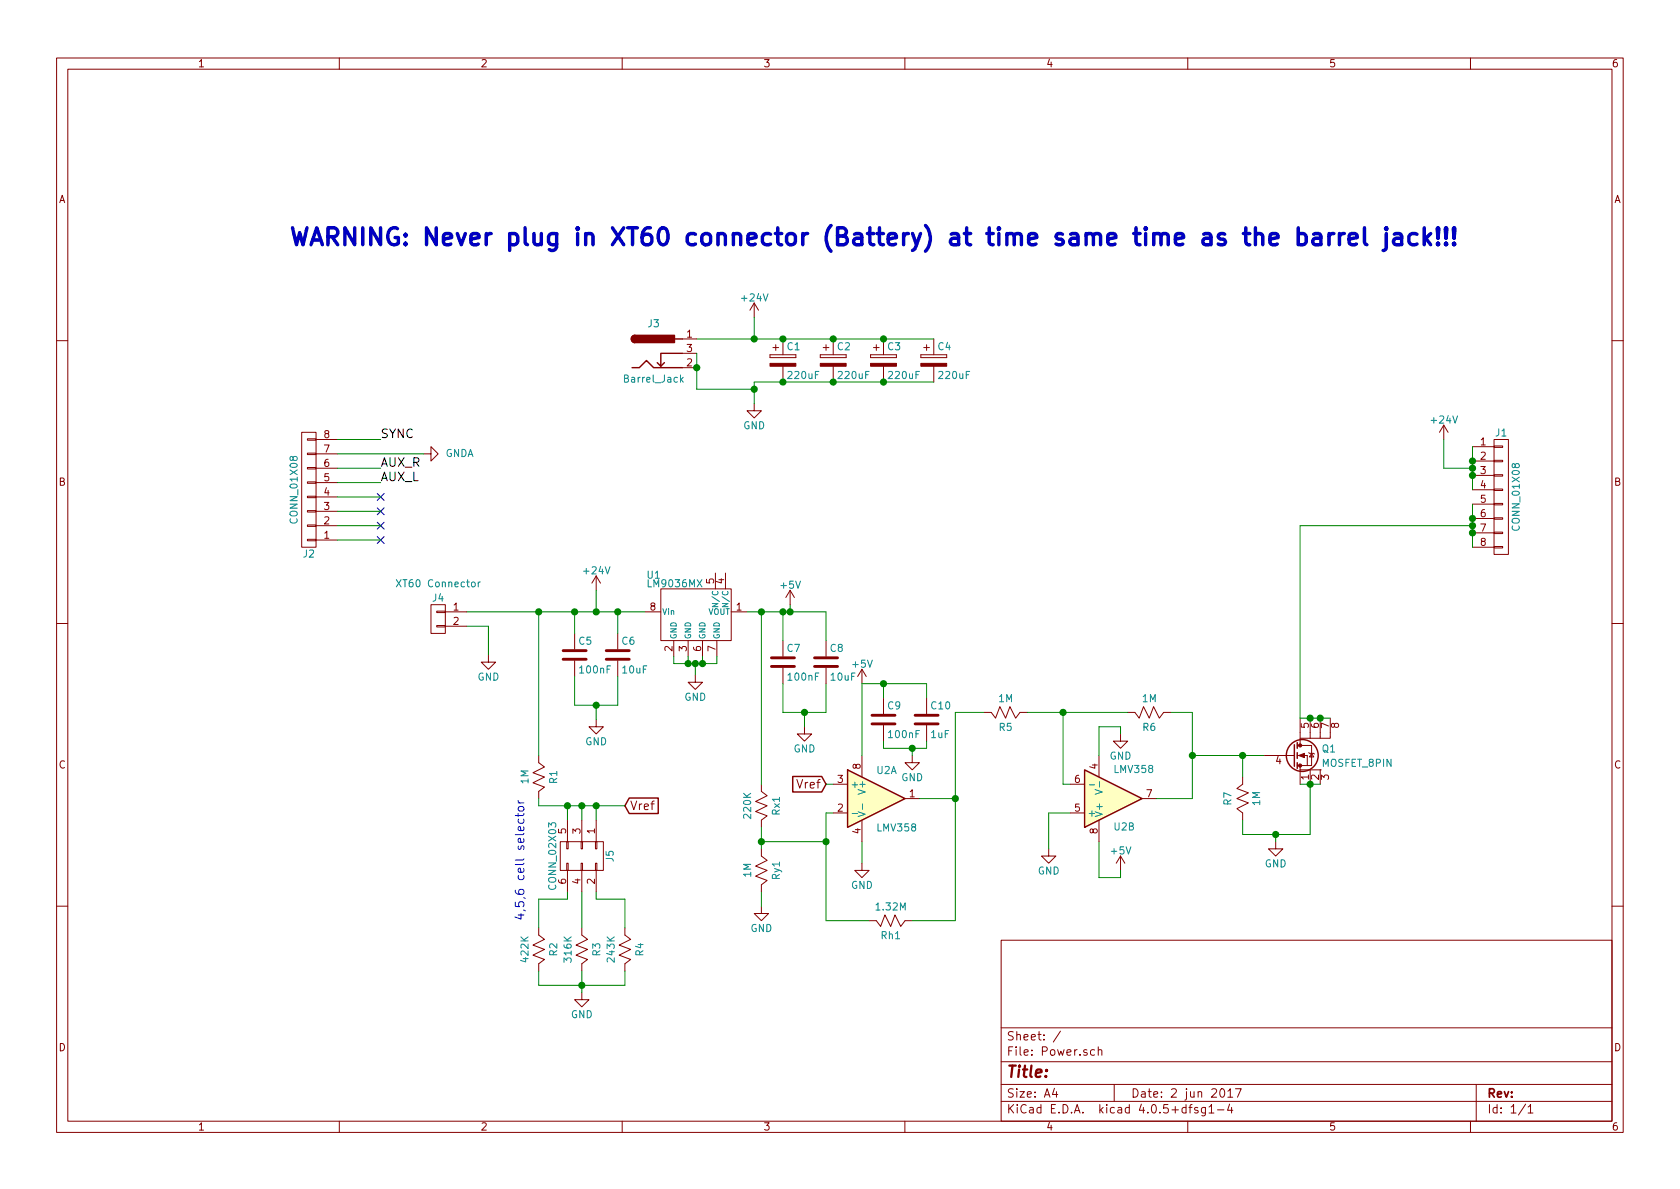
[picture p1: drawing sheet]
EESchema Schematic File Version 2
LIBS:conn
LIBS:ClassD_Audio
LIBS:device
LIBS:power
LIBS:PMIC
LIBS:linear
LIBS:Power-cache
EELAYER 25 0
EELAYER END
$Descr A4 11693 8268
encoding utf-8
Sheet 1 1
Title ""
Date "2 jun 2017"
Rev ""
Comp ""
Comment1 ""
Comment2 ""
Comment3 ""
Comment4 ""
$EndDescr
$Comp
L CONN_01X08 J2
U 1 1
P 2150 3400
F 0 "J2" H 2150 3850 50  0000 C CNN
F 1 "CONN_01X08" V 2250 3400 50  0000 C CNN
F 2 "Pin_Headers:Pin_Header_Straight_1x08_Tall_Pitch2.54mm" H 2150 3400 50  0001 C CNN
F 3 "" H 2150 3400 50  0001 C CNN
	1    2150 3400
	-1   0    0    1   
$EndComp
$Comp
L CONN_01X08 J1
U 1 1
P 10450 3450
F 0 "J1" H 10450 3900 50  0000 C CNN
F 1 "CONN_01X08" V 10550 3450 50  0000 C CNN
F 2 "Pin_Headers:Pin_Header_Straight_1x08_Tall_Pitch2.54mm" H 10450 3450 50  0001 C CNN
F 3 "" H 10450 3450 50  0001 C CNN
	1    10450 3450
	1    0    0    -1  
$EndComp
Text Label 2650 3050 0    60   ~ 0
SYNC
$Comp
L GNDA #PWR1
U 1 1
P 2950 3150
F 0 "#PWR1" H 2950 2900 50  0001 C CNN
F 1 "GNDA" V 2950 2900 50  0000 C CNN
F 2 "" H 2950 3150 50  0001 C CNN
F 3 "" H 2950 3150 50  0001 C CNN
	1    2950 3150
	0    -1   -1   0   
$EndComp
$Comp
L +24V #PWR19
U 1 1
P 10050 3050
F 0 "#PWR19" H 10050 2900 50  0001 C CNN
F 1 "+24V" H 10050 3190 50  0000 C CNN
F 2 "" H 10050 3050 50  0001 C CNN
F 3 "" H 10050 3050 50  0001 C CNN
	1    10050 3050
	1    0    0    -1  
$EndComp
Text Label 2650 3250 0    60   ~ 0
AUX_R
Text Label 2650 3350 0    60   ~ 0
AUX_L
NoConn ~ 2650 3450
NoConn ~ 2650 3550
NoConn ~ 2650 3650
NoConn ~ 2650 3750
$Comp
L Barrel_Jack J3
U 1 1
P 4550 2450
F 0 "J3" H 4550 2660 50  0000 C CNN
F 1 "Barrel_Jack" H 4550 2275 50  0000 C CNN
F 2 "Connectors_Barrel.pretty:PJ-082BH" H 4600 2410 50  0001 C CNN
F 3 "" H 4600 2410 50  0001 C CNN
	1    4550 2450
	1    0    0    -1  
$EndComp
$Comp
L +24V #PWR7
U 1 1
P 5250 2200
F 0 "#PWR7" H 5250 2050 50  0001 C CNN
F 1 "+24V" H 5250 2340 50  0000 C CNN
F 2 "" H 5250 2200 50  0001 C CNN
F 3 "" H 5250 2200 50  0001 C CNN
	1    5250 2200
	1    0    0    -1  
$EndComp
$Comp
L GND #PWR8
U 1 1
P 5250 2800
F 0 "#PWR8" H 5250 2550 50  0001 C CNN
F 1 "GND" H 5250 2650 50  0000 C CNN
F 2 "" H 5250 2800 50  0001 C CNN
F 3 "" H 5250 2800 50  0001 C CNN
	1    5250 2800
	1    0    0    -1  
$EndComp
$Comp
L CP C1
U 1 1
P 5450 2500
F 0 "C1" H 5475 2600 50  0000 L CNN
F 1 "220uF" H 5475 2400 50  0000 L CNN
F 2 "Capacitors_SMD:CP_Elec_8x10.5" H 5488 2350 50  0001 C CNN
F 3 "" H 5450 2500 50  0001 C CNN
F 4 "EEE-1VA221UP" H 5450 2500 60  0001 C CNN "Part Number"
	1    5450 2500
	1    0    0    -1  
$EndComp
$Comp
L CP C2
U 1 1
P 5800 2500
F 0 "C2" H 5825 2600 50  0000 L CNN
F 1 "220uF" H 5825 2400 50  0000 L CNN
F 2 "Capacitors_SMD:CP_Elec_8x10.5" H 5838 2350 50  0001 C CNN
F 3 "" H 5800 2500 50  0001 C CNN
F 4 "EEE-1VA221UP" H 5800 2500 60  0001 C CNN "Part Number"
	1    5800 2500
	1    0    0    -1  
$EndComp
$Comp
L CP C3
U 1 1
P 6150 2500
F 0 "C3" H 6175 2600 50  0000 L CNN
F 1 "220uF" H 6175 2400 50  0000 L CNN
F 2 "Capacitors_SMD:CP_Elec_8x10.5" H 6188 2350 50  0001 C CNN
F 3 "" H 6150 2500 50  0001 C CNN
F 4 "EEE-1VA221UP" H 6150 2500 60  0001 C CNN "Part Number"
	1    6150 2500
	1    0    0    -1  
$EndComp
$Comp
L CP C4
U 1 1
P 6500 2500
F 0 "C4" H 6525 2600 50  0000 L CNN
F 1 "220uF" H 6525 2400 50  0000 L CNN
F 2 "Capacitors_SMD:CP_Elec_8x10.5" H 6538 2350 50  0001 C CNN
F 3 "" H 6500 2500 50  0001 C CNN
F 4 "EEE-1VA221UP" H 6500 2500 60  0001 C CNN "Part Number"
	1    6500 2500
	1    0    0    -1  
$EndComp
$Comp
L CONN_01X02 J4
U 1 1
P 3050 4300
F 0 "J4" H 3050 4450 50  0000 C CNN
F 1 "XT60 Connector" H 3050 4550 50  0000 C CNN
F 2 "Connectors_Battery:XT60_Inline" H 3050 4300 50  0001 C CNN
F 3 "" H 3050 4300 50  0001 C CNN
	1    3050 4300
	-1   0    0    -1  
$EndComp
$Comp
L GND #PWR2
U 1 1
P 3400 4550
F 0 "#PWR2" H 3400 4300 50  0001 C CNN
F 1 "GND" H 3400 4400 50  0000 C CNN
F 2 "" H 3400 4550 50  0001 C CNN
F 3 "" H 3400 4550 50  0001 C CNN
	1    3400 4550
	1    0    0    -1  
$EndComp
$Comp
L GND #PWR6
U 1 1
P 4840 4690
F 0 "#PWR6" H 4840 4440 50  0001 C CNN
F 1 "GND" H 4840 4540 50  0000 C CNN
F 2 "" H 4840 4690 50  0001 C CNN
F 3 "" H 4840 4690 50  0001 C CNN
	1    4840 4690
	1    0    0    -1  
$EndComp
$Comp
L +5V #PWR10
U 1 1
P 5500 4200
F 0 "#PWR10" H 5500 4050 50  0001 C CNN
F 1 "+5V" H 5500 4340 50  0000 C CNN
F 2 "" H 5500 4200 50  0001 C CNN
F 3 "" H 5500 4200 50  0001 C CNN
	1    5500 4200
	1    0    0    -1  
$EndComp
$Comp
L LMV358 U2
U 1 1
P 6100 5550
F 0 "U2" H 6100 5750 50  0000 L CNN
F 1 "LMV358" H 6100 5350 50  0000 L CNN
F 2 "Housings_SOIC.pretty:SOIC-8_3.9x4.9mm_Pitch1.27mm" H 6100 5550 50  0001 C CNN
F 3 "" H 6100 5550 50  0001 C CNN
	1    6100 5550
	1    0    0    -1  
$EndComp
$Comp
L LMV358 U2
U 2 1
P 7750 5550
F 0 "U2" H 7750 5750 50  0000 L CNN
F 1 "LMV358" H 7750 5350 50  0000 L CNN
F 2 "Housings_SOIC.pretty:SOIC-8_3.9x4.9mm_Pitch1.27mm" H 7750 5550 50  0001 C CNN
F 3 "" H 7750 5550 50  0001 C CNN
	2    7750 5550
	1    0    0    1   
$EndComp
$Comp
L R R1
U 1 1
P 3750 5400
F 0 "R1" V 3850 5400 50  0000 C CNN
F 1 "1M" V 3650 5400 50  0000 C CNN
F 2 "Resistors_SMD:R_0805" V 3680 5400 50  0001 C CNN
F 3 "" H 3750 5400 50  0001 C CNN
	1    3750 5400
	1    0    0    -1  
$EndComp
$Comp
L R R2
U 1 1
P 3750 6600
F 0 "R2" V 3850 6600 50  0000 C CNN
F 1 "422K" V 3650 6600 50  0000 C CNN
F 2 "Resistors_SMD:R_0805" V 3680 6600 50  0001 C CNN
F 3 "" H 3750 6600 50  0001 C CNN
	1    3750 6600
	1    0    0    -1  
$EndComp
$Comp
L +5V #PWR12
U 1 1
P 6000 4750
F 0 "#PWR12" H 6000 4600 50  0001 C CNN
F 1 "+5V" H 6000 4890 50  0000 C CNN
F 2 "" H 6000 4750 50  0001 C CNN
F 3 "" H 6000 4750 50  0001 C CNN
	1    6000 4750
	1    0    0    -1  
$EndComp
$Comp
L GND #PWR13
U 1 1
P 6000 6000
F 0 "#PWR13" H 6000 5750 50  0001 C CNN
F 1 "GND" H 6000 5850 50  0000 C CNN
F 2 "" H 6000 6000 50  0001 C CNN
F 3 "" H 6000 6000 50  0001 C CNN
	1    6000 6000
	1    0    0    -1  
$EndComp
$Comp
L R R3
U 1 1
P 4050 6600
F 0 "R3" V 4150 6600 50  0000 C CNN
F 1 "316K" V 3950 6600 50  0000 C CNN
F 2 "Resistors_SMD:R_0805" V 3980 6600 50  0001 C CNN
F 3 "" H 4050 6600 50  0001 C CNN
	1    4050 6600
	1    0    0    -1  
$EndComp
$Comp
L R R4
U 1 1
P 4350 6600
F 0 "R4" V 4450 6600 50  0000 C CNN
F 1 "243K" V 4250 6600 50  0000 C CNN
F 2 "Resistors_SMD:R_0805" V 4280 6600 50  0001 C CNN
F 3 "" H 4350 6600 50  0001 C CNN
	1    4350 6600
	1    0    0    -1  
$EndComp
$Comp
L CONN_02X03 J5
U 1 1
P 4050 5950
F 0 "J5" H 4050 6150 50  0000 C CNN
F 1 "CONN_02X03" H 4050 5750 50  0000 C CNN
F 2 "Pin_Headers:Pin_Header_Straight_2x03_Pitch1.27mm" H 4050 4750 50  0001 C CNN
F 3 "" H 4050 4750 50  0001 C CNN
	1    4050 5950
	0    1    1    0   
$EndComp
$Comp
L GND #PWR3
U 1 1
P 4050 6900
F 0 "#PWR3" H 4050 6650 50  0001 C CNN
F 1 "GND" H 4050 6750 50  0000 C CNN
F 2 "" H 4050 6900 50  0001 C CNN
F 3 "" H 4050 6900 50  0001 C CNN
	1    4050 6900
	1    0    0    -1  
$EndComp
Text Notes 3650 6400 1    60   ~ 0
4,5,6 cell selector
$Comp
L R Rx1
U 1 1
P 5300 5600
F 0 "Rx1" V 5400 5600 50  0000 C CNN
F 1 "220K" V 5200 5600 50  0000 C CNN
F 2 "Resistors_SMD:R_0805" V 5230 5600 50  0001 C CNN
F 3 "" H 5300 5600 50  0001 C CNN
	1    5300 5600
	1    0    0    -1  
$EndComp
$Comp
L R Ry1
U 1 1
P 5300 6050
F 0 "Ry1" V 5400 6050 50  0000 C CNN
F 1 "1M" V 5200 6050 50  0000 C CNN
F 2 "Resistors_SMD:R_0805" V 5230 6050 50  0001 C CNN
F 3 "" H 5300 6050 50  0001 C CNN
	1    5300 6050
	1    0    0    -1  
$EndComp
$Comp
L R Rh1
U 1 1
P 6200 6400
F 0 "Rh1" V 6300 6400 50  0000 C CNN
F 1 "1.32M" V 6100 6400 50  0000 C CNN
F 2 "Resistors_SMD:R_0805" V 6130 6400 50  0001 C CNN
F 3 "" H 6200 6400 50  0001 C CNN
	1    6200 6400
	0    1    1    0   
$EndComp
$Comp
L GND #PWR9
U 1 1
P 5300 6300
F 0 "#PWR9" H 5300 6050 50  0001 C CNN
F 1 "GND" H 5300 6150 50  0000 C CNN
F 2 "" H 5300 6300 50  0001 C CNN
F 3 "" H 5300 6300 50  0001 C CNN
	1    5300 6300
	1    0    0    -1  
$EndComp
$Comp
L GND #PWR15
U 1 1
P 7300 5900
F 0 "#PWR15" H 7300 5650 50  0001 C CNN
F 1 "GND" H 7300 5750 50  0000 C CNN
F 2 "" H 7300 5900 50  0001 C CNN
F 3 "" H 7300 5900 50  0001 C CNN
	1    7300 5900
	1    0    0    -1  
$EndComp
$Comp
L GND #PWR16
U 1 1
P 7800 5100
F 0 "#PWR16" H 7800 4850 50  0001 C CNN
F 1 "GND" H 7800 4950 50  0000 C CNN
F 2 "" H 7800 5100 50  0001 C CNN
F 3 "" H 7800 5100 50  0001 C CNN
	1    7800 5100
	1    0    0    -1  
$EndComp
$Comp
L +5V #PWR17
U 1 1
P 7800 6050
F 0 "#PWR17" H 7800 5900 50  0001 C CNN
F 1 "+5V" H 7800 6190 50  0000 C CNN
F 2 "" H 7800 6050 50  0001 C CNN
F 3 "" H 7800 6050 50  0001 C CNN
	1    7800 6050
	1    0    0    -1  
$EndComp
$Comp
L R R5
U 1 1
P 7000 4950
F 0 "R5" V 7100 4950 50  0000 C CNN
F 1 "1M" V 6900 4950 50  0000 C CNN
F 2 "Resistors_SMD:R_0805" V 6930 4950 50  0001 C CNN
F 3 "" H 7000 4950 50  0001 C CNN
	1    7000 4950
	0    1    1    0   
$EndComp
$Comp
L R R6
U 1 1
P 8000 4950
F 0 "R6" V 8100 4950 50  0000 C CNN
F 1 "1M" V 7900 4950 50  0000 C CNN
F 2 "Resistors_SMD:R_0805" V 7930 4950 50  0001 C CNN
F 3 "" H 8000 4950 50  0001 C CNN
	1    8000 4950
	0    1    1    0   
$EndComp
Text GLabel 5750 5450 0    60   Input ~ 0
Vref
Text GLabel 4350 5600 2    60   Input ~ 0
Vref
$Comp
L LM9036MX U1
U 1 1
P 4840 4250
F 0 "U1" H 4500 4510 50  0000 L CNN
F 1 "LM9036MX" H 4500 4450 50  0000 L CNN
F 2 "Housings_SOIC.pretty:SOIC-8_3.9x4.9mm_Pitch1.27mm" H 4878 4100 50  0001 C CNN
F 3 "" H 4840 4250 50  0001 C CNN
	1    4840 4250
	1    0    0    -1  
$EndComp
$Comp
L R R7
U 1 1
P 8650 5550
F 0 "R7" V 8750 5550 50  0000 C CNN
F 1 "1M" V 8550 5550 50  0000 C CNN
F 2 "Resistors_SMD:R_0805" V 8580 5550 50  0001 C CNN
F 3 "" H 8650 5550 50  0001 C CNN
	1    8650 5550
	-1   0    0    1   
$EndComp
$Comp
L GND #PWR18
U 1 1
P 8880 5850
F 0 "#PWR18" H 8880 5600 50  0001 C CNN
F 1 "GND" H 8880 5700 50  0000 C CNN
F 2 "" H 8880 5850 50  0001 C CNN
F 3 "" H 8880 5850 50  0001 C CNN
	1    8880 5850
	1    0    0    -1  
$EndComp
$Comp
L +24V #PWR4
U 1 1
P 4150 4100
F 0 "#PWR4" H 4150 3950 50  0001 C CNN
F 1 "+24V" H 4150 4240 50  0000 C CNN
F 2 "" H 4150 4100 50  0001 C CNN
F 3 "" H 4150 4100 50  0001 C CNN
	1    4150 4100
	1    0    0    -1  
$EndComp
Text Notes 10150 1700 2    118  ~ 24
WARNING: Never plug in XT60 connector (Battery) at time same time as the barrel jack!!!
$Comp
L MOSFET_8PIN Q1
U 1 1
P 9000 5250
F 0 "Q1" H 9200 5300 50  0000 L CNN
F 1 "MOSFET_8PIN" H 9200 5200 50  0000 L CNN
F 2 "Housings_SOIC.pretty:SOIC-8_3.9x4.9mm_Pitch1.27mm" H 9010 5330 50  0001 C CNN
F 3 "" H 9000 5250 50  0001 C CNN
	1    9000 5250
	1    0    0    -1  
$EndComp
$Comp
L C C5
U 1 1
P 4000 4550
F 0 "C5" H 4025 4650 50  0000 L CNN
F 1 "100nF" H 4025 4450 50  0000 L CNN
F 2 "Capacitors_SMD:C_0805" H 4038 4400 50  0001 C CNN
F 3 "" H 4000 4550 50  0001 C CNN
	1    4000 4550
	1    0    0    -1  
$EndComp
$Comp
L C C6
U 1 1
P 4300 4550
F 0 "C6" H 4325 4650 50  0000 L CNN
F 1 "10uF" H 4325 4450 50  0000 L CNN
F 2 "Capacitors_SMD:C_0805" H 4338 4400 50  0001 C CNN
F 3 "" H 4300 4550 50  0001 C CNN
	1    4300 4550
	1    0    0    -1  
$EndComp
Wire Wire Line
	2350 3050 2650 3050
Wire Wire Line
	10250 3100 10250 3400
Connection ~ 10250 3300
Connection ~ 10250 3200
Connection ~ 10250 3250
Wire Wire Line
	10250 3250 10050 3250
Wire Wire Line
	10050 3250 10050 3050
Wire Wire Line
	10250 3500 10250 3800
Connection ~ 10250 3600
Connection ~ 10250 3700
Wire Wire Line
	9050 3650 10250 3650
Connection ~ 10250 3650
Wire Wire Line
	2650 3250 2350 3250
Wire Wire Line
	2350 3350 2650 3350
Wire Wire Line
	2950 3150 2350 3150
Wire Wire Line
	2350 3450 2650 3450
Wire Wire Line
	2350 3550 2650 3550
Wire Wire Line
	2350 3650 2650 3650
Wire Wire Line
	2350 3750 2650 3750
Wire Wire Line
	5250 2350 5250 2200
Wire Wire Line
	4850 2450 4850 2700
Wire Wire Line
	4850 2700 5250 2700
Wire Wire Line
	5250 2650 5250 2800
Connection ~ 4850 2550
Connection ~ 5250 2350
Connection ~ 5250 2700
Wire Wire Line
	4850 2350 6500 2350
Connection ~ 5450 2350
Connection ~ 5800 2350
Connection ~ 6150 2350
Connection ~ 5450 2650
Connection ~ 5800 2650
Connection ~ 6150 2650
Wire Wire Line
	5250 2650 6500 2650
Wire Wire Line
	3250 4350 3400 4350
Wire Wire Line
	3400 4350 3400 4550
Wire Wire Line
	3250 4250 4490 4250
Wire Wire Line
	5200 4250 5750 4250
Wire Wire Line
	5500 4250 5500 4200
Wire Wire Line
	3750 4250 3750 5250
Connection ~ 3750 4250
Wire Wire Line
	3750 6250 3750 6450
Wire Wire Line
	3750 6750 3750 6850
Wire Wire Line
	6000 5250 6000 4750
Wire Wire Line
	6000 6000 6000 5850
Wire Wire Line
	3750 5550 3750 5600
Wire Wire Line
	3950 5600 3950 5700
Wire Wire Line
	4050 5600 4050 5700
Connection ~ 3950 5600
Wire Wire Line
	4150 5600 4150 5700
Connection ~ 4050 5600
Wire Wire Line
	3950 6200 3950 6250
Wire Wire Line
	3950 6250 3750 6250
Wire Wire Line
	4050 6200 4050 6450
Wire Wire Line
	4150 6200 4150 6250
Wire Wire Line
	4150 6250 4350 6250
Wire Wire Line
	4350 6250 4350 6450
Wire Wire Line
	4050 6750 4050 6900
Wire Wire Line
	4350 6850 4350 6750
Wire Wire Line
	3750 6850 4350 6850
Connection ~ 4050 6850
Connection ~ 4150 5600
Wire Wire Line
	5300 4250 5300 5450
Connection ~ 5300 4250
Wire Wire Line
	5300 5750 5300 5900
Wire Wire Line
	5300 6200 5300 6300
Wire Wire Line
	5300 5850 5750 5850
Wire Wire Line
	5750 5650 5750 6400
Wire Wire Line
	5750 6400 6050 6400
Connection ~ 5300 5850
Wire Wire Line
	6650 6400 6350 6400
Wire Wire Line
	6650 4950 6650 6400
Wire Wire Line
	6650 5550 6400 5550
Wire Wire Line
	5800 5650 5750 5650
Connection ~ 5750 5850
Wire Wire Line
	7450 5650 7300 5650
Wire Wire Line
	7300 5650 7300 5900
Wire Wire Line
	7650 5250 7650 5050
Wire Wire Line
	7650 5050 7800 5050
Wire Wire Line
	7800 5050 7800 5100
Wire Wire Line
	7650 5850 7650 6100
Wire Wire Line
	7650 6100 7800 6100
Wire Wire Line
	7800 6100 7800 6050
Wire Wire Line
	6650 4950 6850 4950
Connection ~ 6650 5550
Wire Wire Line
	7150 4950 7850 4950
Wire Wire Line
	7450 5450 7400 5450
Wire Wire Line
	7400 5450 7400 4950
Connection ~ 7400 4950
Wire Wire Line
	8150 4950 8300 4950
Wire Wire Line
	8300 4950 8300 5550
Wire Wire Line
	8300 5550 8050 5550
Wire Wire Line
	3750 5600 4350 5600
Wire Wire Line
	5750 5450 5800 5450
Wire Wire Line
	4690 4560 4690 4610
Wire Wire Line
	4690 4610 4990 4610
Wire Wire Line
	4990 4610 4990 4560
Wire Wire Line
	4890 4560 4890 4610
Connection ~ 4890 4610
Wire Wire Line
	4790 4560 4790 4610
Connection ~ 4790 4610
Wire Wire Line
	4840 4610 4840 4690
Connection ~ 4840 4610
Wire Wire Line
	8300 5250 8800 5250
Connection ~ 8300 5250
Wire Wire Line
	8650 5400 8650 5250
Connection ~ 8650 5250
Wire Wire Line
	8650 5700 8650 5800
Wire Wire Line
	9050 5450 9190 5450
Connection ~ 9120 5450
Wire Wire Line
	9120 5800 9120 5450
Wire Wire Line
	8880 5850 8880 5800
Connection ~ 8880 5800
Wire Wire Line
	8650 5800 9120 5800
Wire Wire Line
	4150 4100 4150 4250
Connection ~ 4150 4250
Wire Wire Line
	9050 3650 9050 4990
Wire Wire Line
	9050 4990 9260 4990
Connection ~ 9120 4990
Connection ~ 9190 4990
Wire Wire Line
	4000 4400 4000 4250
Connection ~ 4000 4250
Wire Wire Line
	4300 4400 4300 4250
Connection ~ 4300 4250
Wire Wire Line
	4000 4700 4000 4900
Wire Wire Line
	4300 4900 4300 4700
Wire Wire Line
	4000 4900 4300 4900
$Comp
L GND #PWR5
U 1 1
P 4150 5000
F 0 "#PWR5" H 4150 4750 50  0001 C CNN
F 1 "GND" H 4150 4850 50  0000 C CNN
F 2 "" H 4150 5000 50  0001 C CNN
F 3 "" H 4150 5000 50  0001 C CNN
	1    4150 5000
	1    0    0    -1  
$EndComp
Wire Wire Line
	4150 4900 4150 5000
Connection ~ 4150 4900
$Comp
L C C7
U 1 1
P 5450 4600
F 0 "C7" H 5475 4700 50  0000 L CNN
F 1 "100nF" H 5475 4500 50  0000 L CNN
F 2 "Capacitors_SMD:C_0805" H 5488 4450 50  0001 C CNN
F 3 "" H 5450 4600 50  0001 C CNN
	1    5450 4600
	1    0    0    -1  
$EndComp
$Comp
L C C8
U 1 1
P 5750 4600
F 0 "C8" H 5775 4700 50  0000 L CNN
F 1 "10uF" H 5775 4500 50  0000 L CNN
F 2 "Capacitors_SMD:C_0805" H 5788 4450 50  0001 C CNN
F 3 "" H 5750 4600 50  0001 C CNN
	1    5750 4600
	1    0    0    -1  
$EndComp
Wire Wire Line
	5450 4250 5450 4450
Wire Wire Line
	5750 4250 5750 4450
Wire Wire Line
	5450 4750 5450 4950
Wire Wire Line
	5750 4950 5750 4750
Wire Wire Line
	5450 4950 5750 4950
$Comp
L GND #PWR11
U 1 1
P 5600 5050
F 0 "#PWR11" H 5600 4800 50  0001 C CNN
F 1 "GND" H 5600 4900 50  0000 C CNN
F 2 "" H 5600 5050 50  0001 C CNN
F 3 "" H 5600 5050 50  0001 C CNN
	1    5600 5050
	1    0    0    -1  
$EndComp
Wire Wire Line
	5600 4950 5600 5050
Connection ~ 5600 4950
Connection ~ 5500 4250
Connection ~ 5450 4250
$Comp
L C C9
U 1 1
P 6150 5000
F 0 "C9" H 6175 5100 50  0000 L CNN
F 1 "100nF" H 6175 4900 50  0000 L CNN
F 2 "Capacitors_SMD:C_0805" H 6188 4850 50  0001 C CNN
F 3 "" H 6150 5000 50  0001 C CNN
	1    6150 5000
	1    0    0    -1  
$EndComp
$Comp
L C C10
U 1 1
P 6450 5000
F 0 "C10" H 6475 5100 50  0000 L CNN
F 1 "1uF" H 6475 4900 50  0000 L CNN
F 2 "Capacitors_SMD:C_0805" H 6488 4850 50  0001 C CNN
F 3 "" H 6450 5000 50  0001 C CNN
	1    6450 5000
	1    0    0    -1  
$EndComp
Wire Wire Line
	6000 4750 6450 4750
Wire Wire Line
	6150 4750 6150 4850
Wire Wire Line
	6450 4750 6450 4850
Connection ~ 6150 4750
Wire Wire Line
	6150 5150 6150 5200
Wire Wire Line
	6150 5200 6450 5200
Wire Wire Line
	6450 5200 6450 5150
$Comp
L GND #PWR14
U 1 1
P 6350 5250
F 0 "#PWR14" H 6350 5000 50  0001 C CNN
F 1 "GND" H 6350 5100 50  0000 C CNN
F 2 "" H 6350 5250 50  0001 C CNN
F 3 "" H 6350 5250 50  0001 C CNN
	1    6350 5250
	1    0    0    -1  
$EndComp
Wire Wire Line
	6350 5250 6350 5200
Connection ~ 6350 5200
$EndSCHEMATC
